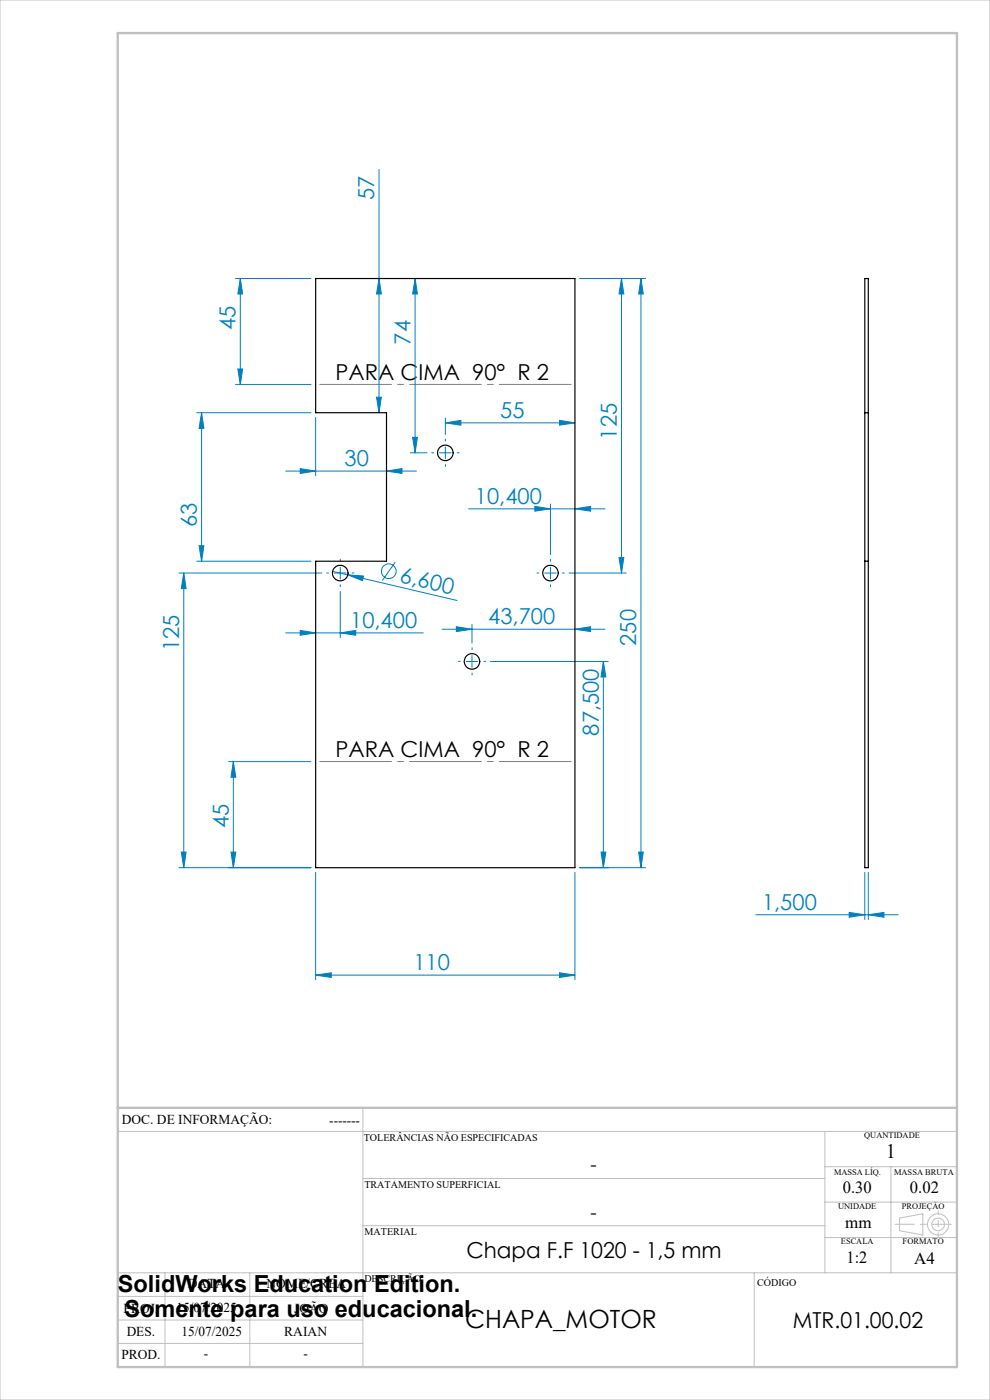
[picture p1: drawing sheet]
<svg xmlns="http://www.w3.org/2000/svg" width="210mm" height="297mm" viewBox="0 0 210 297" stroke-linecap="round" stroke-linejoin="round" font-family="sans-serif">
<g fill="none" stroke="#0080c0" stroke-width=".21">
<path d="M80.4 35.9v51.7M50 59.1h16M51 59.1v22.5M51 59.1l.5 3.3h-1.1zM80.4 59.1l.5 3.3h-1zM88.1 59.1v37M88.1 59.1l.4 3.3h-1zM123 59.1h13.9M131.8 59.1l.5 3.3h-1zM131.8 59.1v62.5M136 59.1l.5 3.3h-1zM136 59.1v125"/>
<path d="M50.4 78.3h1.1l-.5 3.3zM41.7 87.6h24.3M42.8 87.6l.5 3.3h-1.1zM42.8 87.6v31.5M50 81.6h16M60.6 99.9h27.7M63.7 99.4l3.3 .5-3.3 .5zM67 88.6v12.3M79.9 84.3h1l-.5 3.3zM82 99.9l3.3-.5v1zM87 96.1h3.6M87.5 92.8h1l-.4 3.3z"/>
<path d="M93.2 96.1h2.5M94.5 94.8v2.5M94.5 89.7l3.3-.5v1zM94.5 88.7v3.5M94.5 89.7h27.5M118.7 89.2l3.3 .5-3.3 .5zM41.7 119.1h24.3M42.2 115.8h1.1l-.5 3.3zM83.9 119.2l-2.8 4M99.4 107.9h28.9M113.5 107.4l3.3 .5-3.3 .5zM116.8 106.9v10.8"/>
<path d="M122 107.9l3.3-.5v1zM131.3 118.3h1l-.5 3.3zM38 121.6h30.3M39 121.6v62.5M39 121.6l.5 3.3h-1zM60.6 134.3h29.2M63.7 133.7l3.3 .6-3.3 .5zM70.6 121.2l3.2 .8M70.9 121.6h2.5M72.2 120.3v2.5M72.2 134.3l3.3-.6v1.1zM72.2 125.5v9.8"/>
<path d="M73.8 122l3.3 .2-.2 1zM73.8 122l23.1 5.4M93.8 133.5h34.5M96.8 133l3.3 .5-3.3 .5zM100.1 139.1v2.5M100.1 132.5v3.9M115.5 121.6h2.5M116.8 120.3v2.5M120.7 121.6h12.1M122 133.5l3.3-.5v1zM98.9 140.3h2.5M104 140.3h25"/>
<path d="M128 140.3l.5 3.3h-1zM128 140.3v43.8M48.5 161.6h17.5M49.5 161.6v22.5M49.5 161.6l.5 3.3h-1zM38 184.1h28M38.5 180.8h1l-.5 3.3zM49 180.8h1l-.5 3.3zM67 185.1v22.8M122 185.1v22.8M123 184.1h13.9M127.5 180.8h1l-.5 3.3z"/>
<path d="M135.5 180.8h1l-.5 3.3zM160.3 194.1h30.2M180.1 193.6l3.3 .5-3.3 .5zM183.4 185.1v10M184.2 194.1l3.3-.5v1zM184.2 185.1v10M67 206.9l3.3-.5v1zM67 206.9h55M118.7 206.4l3.3 .5-3.3 .5z"/>
<circle cx="82.5" cy="121.2" r="1.57"/>
</g>
<g fill="none" stroke="#c0c0c0" stroke-width=".21">
<path d="M0 0h210v297h-210zM77 235v55M25 240h178M77 250h98M175 240v30M175 255h28M175 247.5h28M189 247.5v22.5M190.8 258.4l5-.9v4.5l-5-.9zM25 275h52M25 270h178M35 270v20"/>
<path d="M53 270v20M77 260h98M160 270v20M175 262.5h28M25 285h52M25 280h52"/>
<circle cx="199" cy="259.7" r="1.34"/>
<circle cx="199" cy="259.7" r="2.25"/>
</g>
<path d="M67 81.6h55M122 161.6h-55" fill="none" stroke="#808080" stroke-width=".21" stroke-dasharray="15.2 1.3 1.3 1.3" stroke-dashoffset="-.8"/>
<g fill="none" stroke="#0080c0" stroke-width=".21" stroke-dasharray="15.2 1.3 1.3 1.3">
<path d="M92 96.1h-.4M94.5 93.6v-.4M94.5 98.6v.4M97 96.1h.4M72.2 119.1v-.4M116.8 119.1v-.4M69.7 121.6h-.4M72.2 124.1v.4M74.7 121.6h.4M100.1 137.8v-.4M114.3 121.6h-.4M116.8 124.1v.4"/>
<path d="M119.3 121.6h.4M97.6 140.3h-.4M100.1 142.8v.4M102.6 140.3h.4"/>
</g>
<path d="M201.8 259.7h-11.9" fill="none" stroke="#c0c0c0" stroke-width=".21" stroke-dasharray="15.2 1.3 1.3 1.3" stroke-dashoffset="11.2"/>
<path d="M199 256.9v5.4" fill="none" stroke="#c0c0c0" stroke-width=".21" stroke-dasharray="15.2 1.3 1.3 1.3" stroke-dashoffset="14.4"/>
<path d="M25 7h178v283h-178zM25 235h178" fill="none" stroke="#c0c0c0" stroke-width=".5"/>
<g fill="#0080c0">
<path d="M73.8 122l3.3 .2-.2 1z"/>
<path d="M82 99.9l3.3-.5v1zM63.7 99.4l3.3 .5-3.3 .5zM72.2 134.3l3.3-.6v1.1zM63.7 133.7l3.3 .6-3.3 .5z"/>
<path d="M67 206.9l3.3-.5v1zM118.7 206.4l3.3 .5-3.3 .5zM94.5 89.7l3.3-.5v1zM118.7 89.2l3.3 .5-3.3 .5zM113.5 107.4l3.3 .5-3.3 .5zM122 107.9l3.3-.5v1zM96.8 133l3.3 .5-3.3 .5zM122 133.5l3.3-.5v1zM180.1 193.6l3.3 .5-3.3 .5zM184.2 194.1l3.3-.5v1z"/>
<path d="M50.4 78.3h1.1l-.5 3.3zM51 59.1l.5 3.3h-1.1zM79.9 84.3h1l-.5 3.3zM80.4 59.1l.5 3.3h-1zM87.5 92.8h1l-.4 3.3zM88.1 59.1l.4 3.3h-1zM131.3 118.3h1l-.5 3.3zM131.8 59.1l.5 3.3h-1z"/>
<path d="M135.5 180.8h1l-.5 3.3zM136 59.1l.5 3.3h-1zM42.2 115.8h1.1l-.5 3.3zM42.8 87.6l.5 3.3h-1.1zM127.5 180.8h1l-.5 3.3zM128 140.3l.5 3.3h-1z"/>
<path d="M49.5 161.6l.5 3.3h-1zM49 180.8h1l-.5 3.3zM39 121.6l.5 3.3h-1zM38.5 180.8h1l-.5 3.3z"/>
</g>
<g fill="none" stroke="#000" stroke-width=".25">
<path d="M67 59.1h55v125h-55v-65h15v-31.5h-15zM183.4 59.1h.8v125h-.8zM183.4 87.6h.8M183.4 119.1h.8"/>
<circle cx="94.5" cy="96.1" r="1.66"/>
<circle cx="72.2" cy="121.6" r="1.67"/>
<circle cx="116.8" cy="121.6" r="1.67"/>
<circle cx="100.1" cy="140.3" r="1.66"/>
</g>
<text font-size="5.3" x="98.6" y="281.7">CHAPA_MOTOR</text>
<g font-size="5">
<text x="25" y="274">SolidWorks Education Edition.</text>
<text x="26.4" y="279.5">Somente para uso educacional.</text>
</g>
<g font-size="4.7" fill="#0080c0">
<text x="79.4" y="42.4" transform="rotate(-90 79.4 42.4)">57</text>
<text x="50" y="70" transform="rotate(-90 50 70)">45</text>
<text x="87" y="73.1" transform="rotate(-90 87 73.1)">74</text>
<text x="106.1" y="88.7">55</text>
<text x="130.8" y="93.2" transform="rotate(-90 130.8 93.2)">125</text>
<text x="73.1" y="98.9">30</text>
<text x="100.7" y="106.9">10,400</text>
<text x="41.8" y="111.8" transform="rotate(-90 41.8 111.8)">63</text>
<text x="84.6" y="123.4" transform="rotate(13 84.6 123.4)">6,600</text>
<text x="74.3" y="133.2">10,400</text>
<text x="103.6" y="132.4">43,700</text>
<text x="135" y="137" transform="rotate(-90 135 137)">250</text>
<text x="38" y="138.1" transform="rotate(-90 38 138.1)">125</text>
<text x="127" y="156" transform="rotate(-90 127 156)">87,500</text>
<text x="48.5" y="175.7" transform="rotate(-90 48.5 175.7)">45</text>
<text x="161.6" y="193">1,500</text>
<text x="87.7" y="205.8">110</text>
</g>
<g font-size="4.7">
<text x="71.2" y="80.5">PARA CIMA 90° R 2</text>
<text x="71.2" y="160.6">PARA CIMA 90° R 2</text>
<text x="99" y="266.8">Chapa F.F 1020 - 1,5 mm</text>
<text x="168.2" y="281.7">MTR.01.00.02</text>
</g>
<text font-size="4.3" x="188" y="245.8">1</text>
<g font-size="4">
<text x="125.2" y="248.4">-</text>
<text x="125.2" y="258.6">-</text>
</g>
<g font-size="3.6">
<text x="178.8" y="253.1">0.30</text>
<text x="193" y="253.1">0.02</text>
<text x="179.3" y="260.6">mm</text>
<text x="179.6" y="267.9">1:2</text>
<text x="193.9" y="268.1">A4</text>
</g>
<g font-size="2.9">
<text x="25.9" y="238.4">DOC. DE INFORMAÇÃO:</text>
<text x="69.8" y="238.6">-------</text>
<text x="39.9" y="273.2">DATA</text>
<text x="56.5" y="273.2">NOME/CREA</text>
<text x="26.2" y="278.6">PROJ.</text>
<text x="37.4" y="278.2">15/07/2025</text>
<text x="62.4" y="278.6">JOÃO</text>
<text x="26.9" y="283.4">DES.</text>
<text x="38.5" y="283.4">15/07/2025</text>
<text x="60.3" y="283.4">RAIAN</text>
<text x="25.7" y="288.3">PROD.</text>
<text x="43.3" y="288">-</text>
<text x="64.4" y="288">-</text>
</g>
<g font-size="2.2">
<text x="77.2" y="242.1">TOLERÂNCIAS NÃO ESPECIFICADAS</text>
<text x="77.3" y="251.9">TRATAMENTO SUPERFICIAL</text>
<text x="77.3" y="261.9">MATERIAL</text>
<text x="77.3" y="272.1">DESCRIÇÃO</text>
<text x="160.6" y="272.8">CÓDIGO</text>
</g>
<g font-size="1.8">
<text x="183.3" y="241.4">QUANTIDADE</text>
<text x="176.9" y="249.2">MASSA LÍQ.</text>
<text x="189.7" y="249.2">MASSA BRUTA</text>
<text x="177.8" y="256.5">UNIDADE</text>
<text x="191.3" y="256.5">PROJEÇÃO</text>
<text x="178.4" y="264">ESCALA</text>
<text x="191.5" y="264">FORMATO</text>
</g>
</svg>
